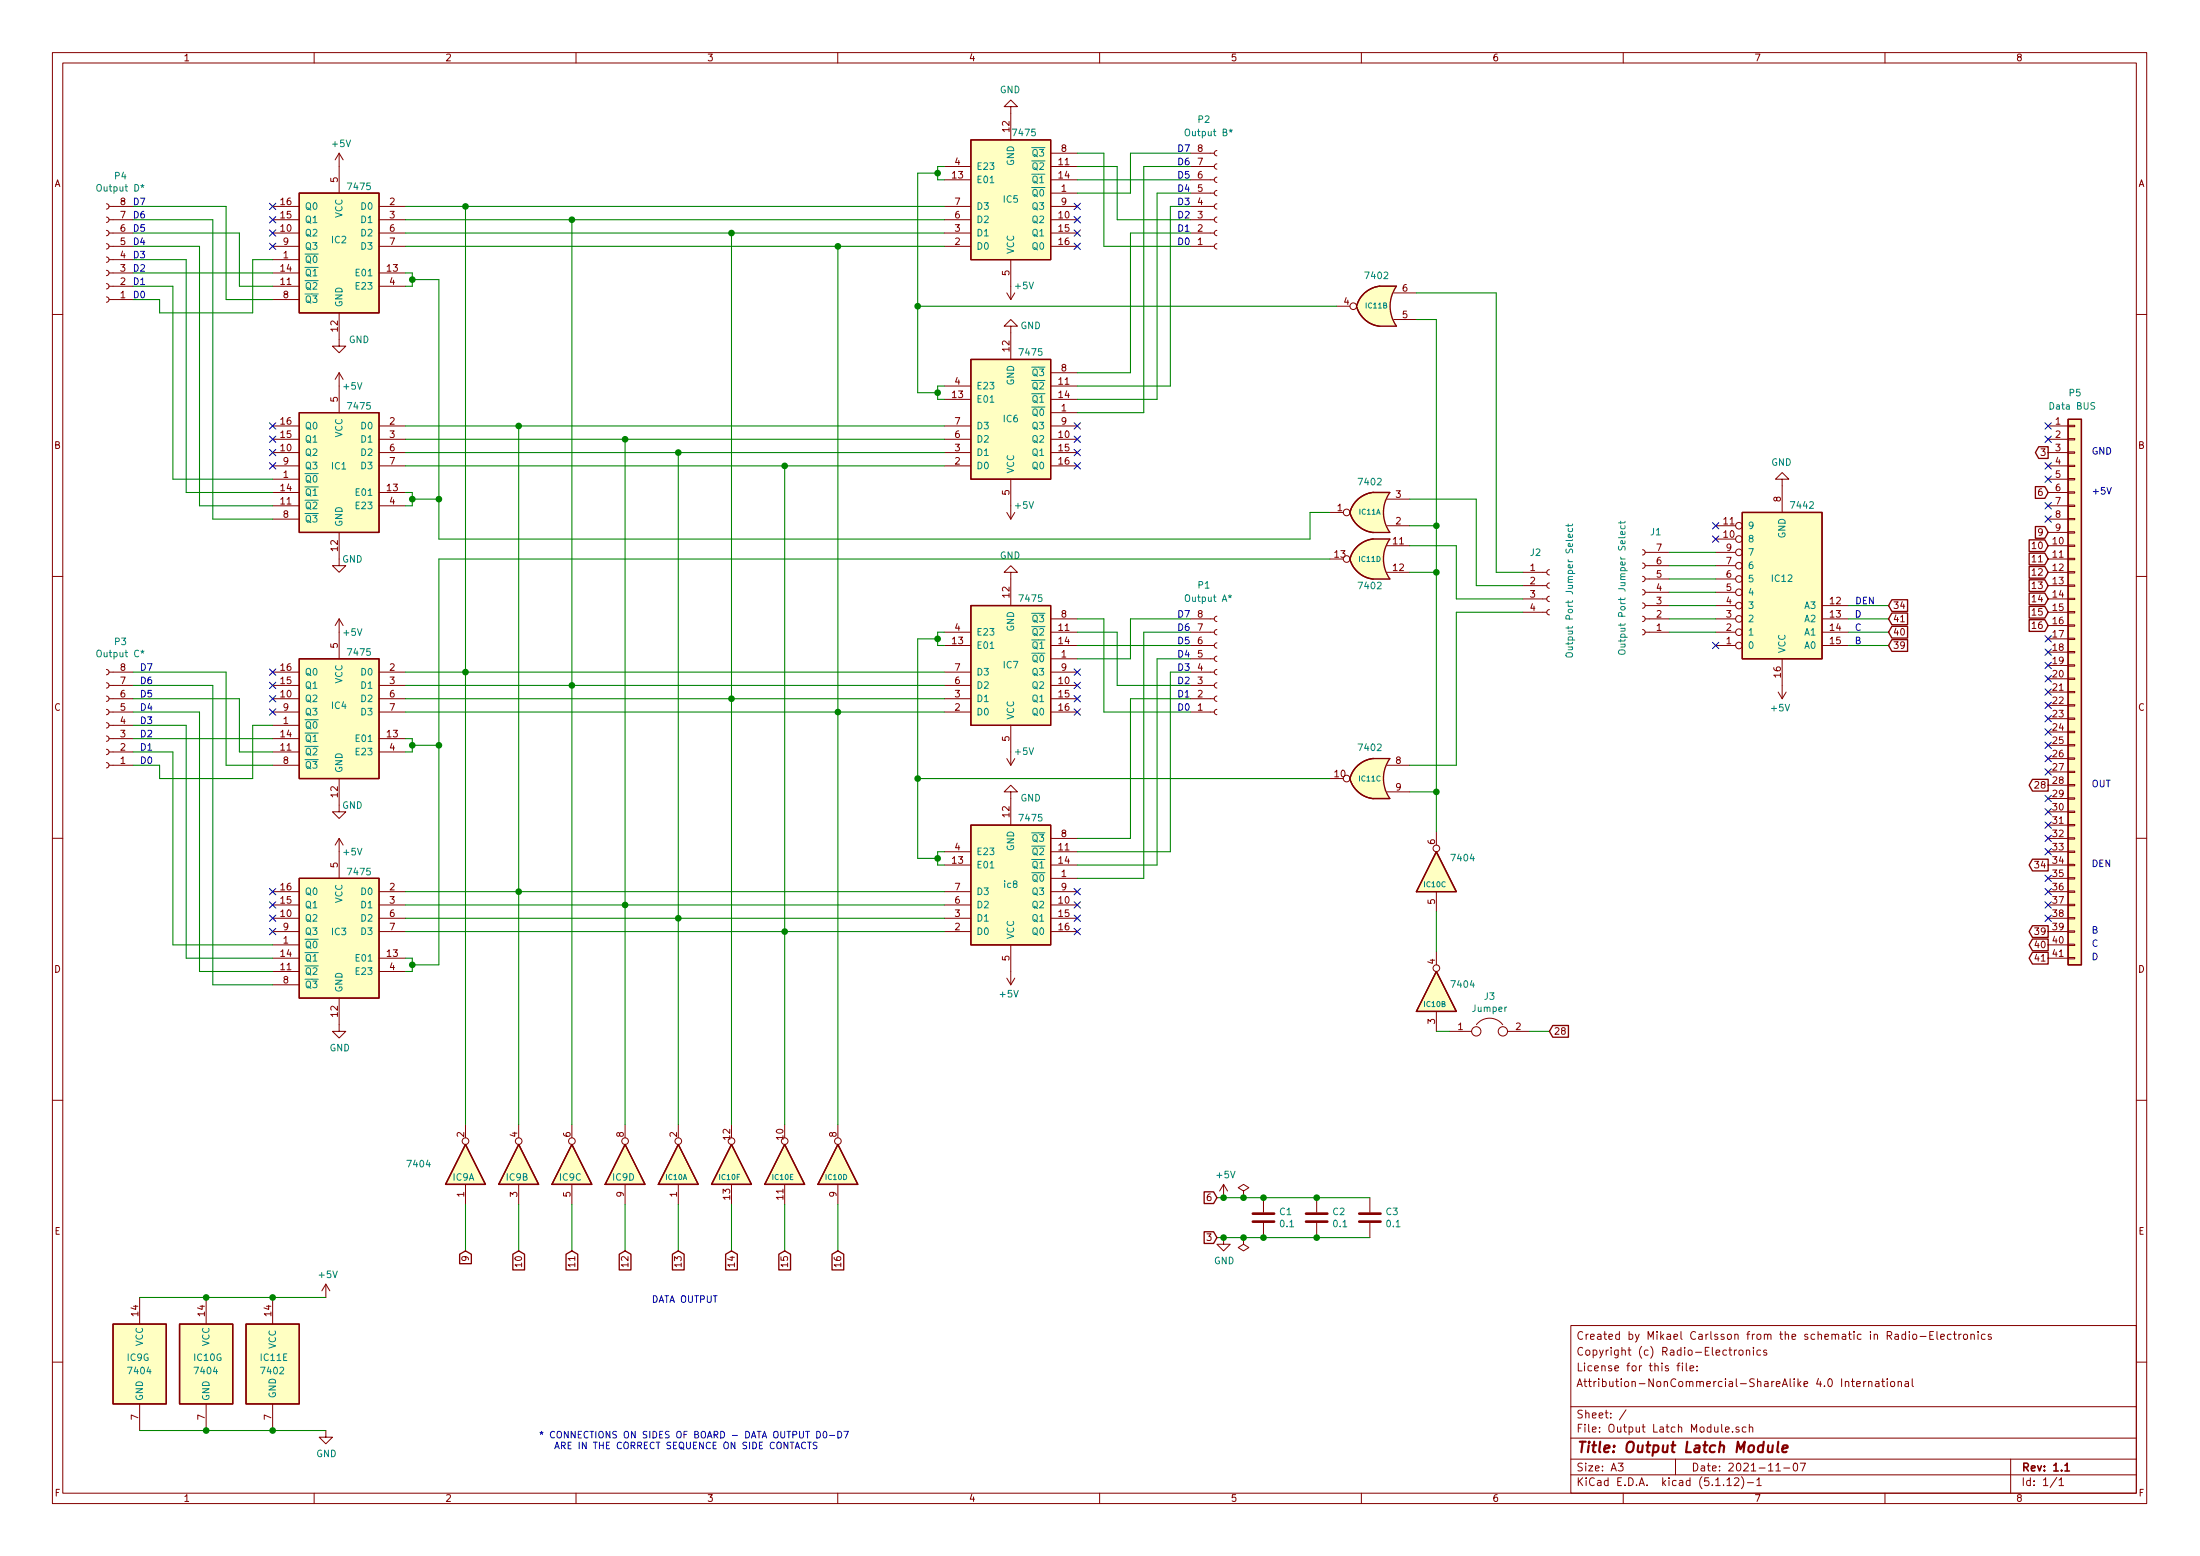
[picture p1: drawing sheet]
EESchema Schematic File Version 4
EELAYER 30 0
EELAYER END
$Descr A3 16535 11693
encoding utf-8
Sheet 1 1
Title "Output Latch Module"
Date "2021-11-07"
Rev "1.1"
Comp ""
Comment1 "Attribution-NonCommercial-ShareAlike 4.0 International"
Comment2 "License for this file:"
Comment3 "Copyright (c) Radio-Electronics"
Comment4 "Created by Mikael Carlsson from the schematic in Radio-Electronics"
$EndDescr
$Comp
L 74xx:74LS75 IC2
U 1 1
P 2550 1850
F 0 "IC2" H 2550 1900 50  0000 C CNN
F 1 "7475" H 2400 2300 50  0000 C CNN
F 2 "" H 2550 1850 50  0001 C CNN
F 3 "http://www.ti.com/lit/gpn/sn74LS75" H 2550 1850 50  0001 C CNN
	1    2550 1850
	-1   0    0    -1  
$EndComp
$Comp
L 74xx:74LS75 IC1
U 1 1
P 2550 3500
F 0 "IC1" H 2550 3500 50  0000 C CNN
F 1 "7475" H 2400 3950 50  0000 C CNN
F 2 "" H 2550 3500 50  0001 C CNN
F 3 "http://www.ti.com/lit/gpn/sn74LS75" H 2550 3500 50  0001 C CNN
	1    2550 3500
	-1   0    0    -1  
$EndComp
$Comp
L 74xx:74LS75 IC4
U 1 1
P 2550 5350
F 0 "IC4" H 2550 5400 50  0000 C CNN
F 1 "7475" H 2400 5800 50  0000 C CNN
F 2 "" H 2550 5350 50  0001 C CNN
F 3 "http://www.ti.com/lit/gpn/sn74LS75" H 2550 5350 50  0001 C CNN
	1    2550 5350
	-1   0    0    -1  
$EndComp
$Comp
L 74xx:74LS75 IC3
U 1 1
P 2550 7000
F 0 "IC3" H 2550 7000 50  0000 C CNN
F 1 "7475" H 2400 7450 50  0000 C CNN
F 2 "" H 2550 7000 50  0001 C CNN
F 3 "http://www.ti.com/lit/gpn/sn74LS75" H 2550 7000 50  0001 C CNN
	1    2550 7000
	-1   0    0    -1  
$EndComp
$Comp
L 74xx:74LS75 IC5
U 1 1
P 7600 1550
F 0 "IC5" H 7600 1500 50  0000 C CNN
F 1 "7475" H 7700 1000 50  0000 C CNN
F 2 "" H 7600 1550 50  0001 C CNN
F 3 "http://www.ti.com/lit/gpn/sn74LS75" H 7600 1550 50  0001 C CNN
	1    7600 1550
	1    0    0    1   
$EndComp
$Comp
L 74xx:74LS75 IC6
U 1 1
P 7600 3200
F 0 "IC6" H 7600 3150 50  0000 C CNN
F 1 "7475" H 7750 2650 50  0000 C CNN
F 2 "" H 7600 3200 50  0001 C CNN
F 3 "http://www.ti.com/lit/gpn/sn74LS75" H 7600 3200 50  0001 C CNN
	1    7600 3200
	1    0    0    1   
$EndComp
$Comp
L 74xx:74LS75 IC7
U 1 1
P 7600 5050
F 0 "IC7" H 7600 5000 50  0000 C CNN
F 1 "7475" H 7750 4500 50  0000 C CNN
F 2 "" H 7600 5050 50  0001 C CNN
F 3 "http://www.ti.com/lit/gpn/sn74LS75" H 7600 5050 50  0001 C CNN
	1    7600 5050
	1    0    0    1   
$EndComp
$Comp
L 74xx:74LS75 ic8
U 1 1
P 7600 6700
F 0 "ic8" H 7600 6650 50  0000 C CNN
F 1 "7475" H 7750 6150 50  0000 C CNN
F 2 "" H 7600 6700 50  0001 C CNN
F 3 "http://www.ti.com/lit/gpn/sn74LS75" H 7600 6700 50  0001 C CNN
	1    7600 6700
	1    0    0    1   
$EndComp
$Comp
L 74xx:74LS04 IC9
U 1 1
P 3500 8750
F 0 "IC9" V 3400 8850 50  0000 R CNN
F 1 "7404" V 3500 9200 50  0000 R CNN
F 2 "" H 3500 8750 50  0001 C CNN
F 3 "http://www.ti.com/lit/gpn/sn74LS04" H 3500 8750 50  0001 C CNN
	1    3500 8750
	0    -1   -1   0   
$EndComp
$Comp
L 74xx:74LS04 IC9
U 2 1
P 3900 8750
F 0 "IC9" V 3800 8850 50  0000 R CNN
F 1 "7404" V 3855 8570 50  0001 R CNN
F 2 "" H 3900 8750 50  0001 C CNN
F 3 "http://www.ti.com/lit/gpn/sn74LS04" H 3900 8750 50  0001 C CNN
	2    3900 8750
	0    -1   -1   0   
$EndComp
$Comp
L 74xx:74LS04 IC9
U 3 1
P 4300 8750
F 0 "IC9" V 4200 8850 50  0000 R CNN
F 1 "7404" V 4255 8570 50  0001 R CNN
F 2 "" H 4300 8750 50  0001 C CNN
F 3 "http://www.ti.com/lit/gpn/sn74LS04" H 4300 8750 50  0001 C CNN
	3    4300 8750
	0    -1   -1   0   
$EndComp
$Comp
L 74xx:74LS04 IC9
U 4 1
P 4700 8750
F 0 "IC9" V 4600 8850 50  0000 R CNN
F 1 "7404" V 4655 8570 50  0001 R CNN
F 2 "" H 4700 8750 50  0001 C CNN
F 3 "http://www.ti.com/lit/gpn/sn74LS04" H 4700 8750 50  0001 C CNN
	4    4700 8750
	0    -1   -1   0   
$EndComp
$Comp
L 74xx:74LS04 IC10
U 1 1
P 5100 8750
F 0 "IC10" V 5000 8850 39  0000 R CNN
F 1 "7404" V 5055 8570 50  0001 R CNN
F 2 "" H 5100 8750 50  0001 C CNN
F 3 "http://www.ti.com/lit/gpn/sn74LS04" H 5100 8750 50  0001 C CNN
	1    5100 8750
	0    -1   -1   0   
$EndComp
$Comp
L 74xx:74LS04 IC10
U 6 1
P 5500 8750
F 0 "IC10" V 5400 8850 39  0000 R CNN
F 1 "7404" V 5455 8570 50  0001 R CNN
F 2 "" H 5500 8750 50  0001 C CNN
F 3 "http://www.ti.com/lit/gpn/sn74LS04" H 5500 8750 50  0001 C CNN
	6    5500 8750
	0    -1   -1   0   
$EndComp
$Comp
L 74xx:74LS04 IC10
U 5 1
P 5900 8750
F 0 "IC10" V 5800 8850 39  0000 R CNN
F 1 "7404" V 5855 8570 50  0001 R CNN
F 2 "" H 5900 8750 50  0001 C CNN
F 3 "http://www.ti.com/lit/gpn/sn74LS04" H 5900 8750 50  0001 C CNN
	5    5900 8750
	0    -1   -1   0   
$EndComp
$Comp
L 74xx:74LS04 IC10
U 4 1
P 6300 8750
F 0 "IC10" V 6200 8850 39  0000 R CNN
F 1 "7404" V 6255 8570 50  0001 R CNN
F 2 "" H 6300 8750 50  0001 C CNN
F 3 "http://www.ti.com/lit/gpn/sn74LS04" H 6300 8750 50  0001 C CNN
	4    6300 8750
	0    -1   -1   0   
$EndComp
$Comp
L 74xx:74LS42 IC12
U 1 1
P 13400 4450
F 0 "IC12" H 13400 4350 50  0000 C CNN
F 1 "7442" H 13250 3800 50  0000 C CNN
F 2 "" H 13400 4450 50  0001 C CNN
F 3 "http://www.ti.com/lit/gpn/sn74LS42" H 13400 4450 50  0001 C CNN
	1    13400 4450
	-1   0    0    1   
$EndComp
$Comp
L 74xx:74LS02 IC11
U 2 1
P 10350 2300
F 0 "IC11" H 10350 2300 39  0000 C CNN
F 1 "7402" H 10350 2074 50  0000 C CNN
F 2 "" H 10350 2300 50  0001 C CNN
F 3 "http://www.ti.com/lit/gpn/sn74ls02" H 10350 2300 50  0001 C CNN
	2    10350 2300
	-1   0    0    1   
$EndComp
$Comp
L 74xx:74LS02 IC11
U 1 1
P 10300 3850
F 0 "IC11" H 10300 3850 39  0000 C CNN
F 1 "7402" H 10300 3624 50  0000 C CNN
F 2 "" H 10300 3850 50  0001 C CNN
F 3 "http://www.ti.com/lit/gpn/sn74ls02" H 10300 3850 50  0001 C CNN
	1    10300 3850
	-1   0    0    1   
$EndComp
$Comp
L 74xx:74LS02 IC11
U 4 1
P 10300 4200
F 0 "IC11" H 10300 4200 39  0000 C CNN
F 1 "7402" H 10300 4000 50  0000 C CNN
F 2 "" H 10300 4200 50  0001 C CNN
F 3 "http://www.ti.com/lit/gpn/sn74ls02" H 10300 4200 50  0001 C CNN
	4    10300 4200
	-1   0    0    -1  
$EndComp
$Comp
L 74xx:74LS02 IC11
U 3 1
P 10300 5850
F 0 "IC11" H 10300 5850 39  0000 C CNN
F 1 "7402" H 10300 6084 50  0000 C CNN
F 2 "" H 10300 5850 50  0001 C CNN
F 3 "http://www.ti.com/lit/gpn/sn74ls02" H 10300 5850 50  0001 C CNN
	3    10300 5850
	-1   0    0    -1  
$EndComp
$Comp
L 74xx:74LS04 IC10
U 3 1
P 10800 6550
F 0 "IC10" V 10700 6650 39  0000 R CNN
F 1 "7404" V 10900 6450 50  0000 R CNN
F 2 "" H 10800 6550 50  0001 C CNN
F 3 "http://www.ti.com/lit/gpn/sn74LS04" H 10800 6550 50  0001 C CNN
	3    10800 6550
	0    -1   -1   0   
$EndComp
$Comp
L 74xx:74LS04 IC10
U 2 1
P 10800 7450
F 0 "IC10" V 10700 7550 39  0000 R CNN
F 1 "7404" V 10850 7350 50  0000 R CNN
F 2 "" H 10800 7450 50  0001 C CNN
F 3 "http://www.ti.com/lit/gpn/sn74LS04" H 10800 7450 50  0001 C CNN
	2    10800 7450
	0    -1   -1   0   
$EndComp
Wire Wire Line
	3050 1550 3500 1550
Wire Wire Line
	7100 1650 4300 1650
Wire Wire Line
	3050 1750 5500 1750
Wire Wire Line
	3050 3200 3900 3200
Wire Wire Line
	7100 3300 4700 3300
Wire Wire Line
	3050 3400 5100 3400
Wire Wire Line
	7100 3500 5900 3500
Wire Wire Line
	3050 5050 3500 5050
Wire Wire Line
	7100 5150 4300 5150
Wire Wire Line
	3050 5250 5500 5250
Wire Wire Line
	7100 5350 6300 5350
Wire Wire Line
	3050 6700 3900 6700
Wire Wire Line
	7100 6800 4700 6800
Wire Wire Line
	3050 6900 5100 6900
Wire Wire Line
	3050 2050 3100 2050
Wire Wire Line
	3100 2150 3050 2150
Wire Wire Line
	3050 3700 3100 3700
Wire Wire Line
	3100 3800 3050 3800
Wire Wire Line
	3050 5550 3100 5550
Wire Wire Line
	3100 5550 3100 5600
Wire Wire Line
	3100 5650 3050 5650
Wire Wire Line
	3050 7200 3100 7200
Wire Wire Line
	3100 7200 3100 7250
Wire Wire Line
	3100 7300 3050 7300
Wire Wire Line
	7100 6500 7050 6500
Wire Wire Line
	7050 6500 7050 6450
Wire Wire Line
	7050 6400 7100 6400
Wire Wire Line
	7100 4850 7050 4850
Wire Wire Line
	7050 4850 7050 4800
Wire Wire Line
	7050 4750 7100 4750
Wire Wire Line
	7100 1250 7050 1250
Wire Wire Line
	7050 1350 7100 1350
Wire Wire Line
	7100 2900 7050 2900
Wire Wire Line
	7050 2900 7050 2950
Wire Wire Line
	7050 3000 7100 3000
Wire Wire Line
	3100 5600 3300 5600
Wire Wire Line
	3300 5600 3300 7250
Wire Wire Line
	3300 7250 3100 7250
Connection ~ 3100 5600
Wire Wire Line
	3100 5600 3100 5650
Connection ~ 3100 7250
Wire Wire Line
	3100 7250 3100 7300
Wire Wire Line
	7050 1250 7050 1300
Wire Wire Line
	3100 2050 3100 2100
Wire Wire Line
	3100 3700 3100 3750
Wire Wire Line
	3100 2100 3300 2100
Wire Wire Line
	3300 2100 3300 3750
Wire Wire Line
	3300 3750 3100 3750
Connection ~ 3100 2100
Wire Wire Line
	3100 2100 3100 2150
Connection ~ 3100 3750
Wire Wire Line
	3100 3750 3100 3800
Wire Wire Line
	7050 1300 6900 1300
Wire Wire Line
	6900 1300 6900 2300
Wire Wire Line
	6900 2950 7050 2950
Connection ~ 7050 1300
Wire Wire Line
	7050 1300 7050 1350
Connection ~ 7050 2950
Wire Wire Line
	7050 2950 7050 3000
Wire Wire Line
	7050 4800 6900 4800
Wire Wire Line
	6900 6450 7050 6450
Connection ~ 7050 4800
Wire Wire Line
	7050 4800 7050 4750
Connection ~ 7050 6450
Wire Wire Line
	7050 6450 7050 6400
Wire Wire Line
	10050 2300 6900 2300
Connection ~ 6900 2300
Wire Wire Line
	6900 2300 6900 2950
Wire Wire Line
	3300 4050 3300 3750
Connection ~ 3300 3750
Wire Wire Line
	3300 4200 3300 5600
Connection ~ 3300 5600
Wire Wire Line
	10000 5850 6900 5850
Wire Wire Line
	6900 4800 6900 5850
Connection ~ 6900 5850
Wire Wire Line
	6900 5850 6900 6450
Wire Wire Line
	3300 4200 10000 4200
Wire Wire Line
	10650 2400 10800 2400
Wire Wire Line
	10800 2400 10800 3950
Wire Wire Line
	10800 3950 10600 3950
Wire Wire Line
	10800 3950 10800 4300
Wire Wire Line
	10800 4300 10600 4300
Connection ~ 10800 3950
Wire Wire Line
	10800 4300 10800 5950
Wire Wire Line
	10800 5950 10600 5950
Connection ~ 10800 4300
Wire Wire Line
	10800 5950 10800 6250
Connection ~ 10800 5950
Wire Wire Line
	10800 6850 10800 7150
Wire Wire Line
	3500 8450 3500 5050
Connection ~ 3500 1550
Wire Wire Line
	3500 1550 7100 1550
Wire Wire Line
	3900 8450 3900 6700
Connection ~ 3900 3200
Wire Wire Line
	3900 3200 7100 3200
Connection ~ 3500 5050
Wire Wire Line
	3500 5050 7100 5050
Wire Wire Line
	3500 5050 3500 1550
Connection ~ 3900 6700
Wire Wire Line
	3900 6700 7100 6700
Wire Wire Line
	3900 6700 3900 3200
Wire Wire Line
	4300 1650 4300 5150
Connection ~ 4300 1650
Wire Wire Line
	4300 1650 3050 1650
Connection ~ 4300 5150
Wire Wire Line
	4300 5150 3050 5150
Wire Wire Line
	4300 5150 4300 8450
Wire Wire Line
	4700 8450 4700 6800
Connection ~ 4700 3300
Wire Wire Line
	4700 3300 3050 3300
Connection ~ 4700 6800
Wire Wire Line
	4700 6800 3050 6800
Wire Wire Line
	4700 6800 4700 3300
Connection ~ 5100 3400
Wire Wire Line
	5100 3400 7100 3400
Connection ~ 5100 6900
Wire Wire Line
	5100 6900 7100 6900
Wire Wire Line
	5100 6900 5100 3400
Wire Wire Line
	5500 8450 5500 5250
Connection ~ 5500 1750
Wire Wire Line
	5500 1750 7100 1750
Connection ~ 5500 5250
Wire Wire Line
	5500 5250 7100 5250
Wire Wire Line
	5500 5250 5500 1750
Connection ~ 5900 3500
Wire Wire Line
	5900 3500 3050 3500
Connection ~ 5900 7000
Wire Wire Line
	5900 7000 3050 7000
Wire Wire Line
	5900 7000 5900 3500
Wire Wire Line
	3050 1850 6300 1850
Connection ~ 6300 1850
Wire Wire Line
	6300 1850 7100 1850
Wire Wire Line
	6300 7000 6300 5350
Wire Wire Line
	5100 6900 5100 8450
Wire Wire Line
	6300 7000 6300 8450
Wire Wire Line
	5900 7000 5900 8450
$Comp
L 74xx:74LS04 IC9
U 7 1
P 1050 10250
F 0 "IC9" H 950 10300 50  0000 L CNN
F 1 "7404" H 950 10200 50  0000 L CNN
F 2 "" H 1050 10250 50  0001 C CNN
F 3 "http://www.ti.com/lit/gpn/sn74LS04" H 1050 10250 50  0001 C CNN
	7    1050 10250
	1    0    0    -1  
$EndComp
$Comp
L 74xx:74LS04 IC10
U 7 1
P 1550 10250
F 0 "IC10" H 1450 10300 50  0000 L CNN
F 1 "7404" H 1450 10200 50  0000 L CNN
F 2 "" H 1550 10250 50  0001 C CNN
F 3 "http://www.ti.com/lit/gpn/sn74LS04" H 1550 10250 50  0001 C CNN
	7    1550 10250
	1    0    0    -1  
$EndComp
$Comp
L 74xx:74LS02 IC11
U 5 1
P 2050 10250
F 0 "IC11" H 1950 10300 50  0000 L CNN
F 1 "7402" H 1950 10200 50  0000 L CNN
F 2 "" H 2050 10250 50  0001 C CNN
F 3 "http://www.ti.com/lit/gpn/sn74ls02" H 2050 10250 50  0001 C CNN
	5    2050 10250
	1    0    0    -1  
$EndComp
$Comp
L power:GND #PWR0101
U 1 1
P 2450 10750
F 0 "#PWR0101" H 2450 10500 50  0001 C CNN
F 1 "GND" H 2455 10577 50  0000 C CNN
F 2 "" H 2450 10750 50  0001 C CNN
F 3 "" H 2450 10750 50  0001 C CNN
	1    2450 10750
	1    0    0    -1  
$EndComp
$Comp
L power:GND #PWR0102
U 1 1
P 2550 7700
F 0 "#PWR0102" H 2550 7450 50  0001 C CNN
F 1 "GND" H 2555 7527 50  0000 C CNN
F 2 "" H 2550 7700 50  0001 C CNN
F 3 "" H 2550 7700 50  0001 C CNN
	1    2550 7700
	1    0    0    -1  
$EndComp
$Comp
L power:GND #PWR0103
U 1 1
P 2550 6050
F 0 "#PWR0103" H 2550 5800 50  0001 C CNN
F 1 "GND" H 2650 6050 50  0000 C CNN
F 2 "" H 2550 6050 50  0001 C CNN
F 3 "" H 2550 6050 50  0001 C CNN
	1    2550 6050
	1    0    0    -1  
$EndComp
$Comp
L power:GND #PWR0104
U 1 1
P 2550 4200
F 0 "#PWR0104" H 2550 3950 50  0001 C CNN
F 1 "GND" H 2650 4200 50  0000 C CNN
F 2 "" H 2550 4200 50  0001 C CNN
F 3 "" H 2550 4200 50  0001 C CNN
	1    2550 4200
	1    0    0    -1  
$EndComp
$Comp
L power:GND #PWR0105
U 1 1
P 2550 2550
F 0 "#PWR0105" H 2550 2300 50  0001 C CNN
F 1 "GND" H 2700 2550 50  0000 C CNN
F 2 "" H 2550 2550 50  0001 C CNN
F 3 "" H 2550 2550 50  0001 C CNN
	1    2550 2550
	1    0    0    -1  
$EndComp
$Comp
L power:+5V #PWR0106
U 1 1
P 2550 1250
F 0 "#PWR0106" H 2550 1100 50  0001 C CNN
F 1 "+5V" H 2565 1423 50  0000 C CNN
F 2 "" H 2550 1250 50  0001 C CNN
F 3 "" H 2550 1250 50  0001 C CNN
	1    2550 1250
	1    0    0    -1  
$EndComp
$Comp
L power:+5V #PWR0107
U 1 1
P 7600 2150
F 0 "#PWR0107" H 7600 2000 50  0001 C CNN
F 1 "+5V" H 7500 2150 50  0000 C CNN
F 2 "" H 7600 2150 50  0001 C CNN
F 3 "" H 7600 2150 50  0001 C CNN
	1    7600 2150
	-1   0    0    1   
$EndComp
$Comp
L power:GND #PWR0108
U 1 1
P 7600 2500
F 0 "#PWR0108" H 7600 2250 50  0001 C CNN
F 1 "GND" H 7450 2450 50  0000 C CNN
F 2 "" H 7600 2500 50  0001 C CNN
F 3 "" H 7600 2500 50  0001 C CNN
	1    7600 2500
	-1   0    0    1   
$EndComp
Wire Wire Line
	3300 4050 9850 4050
Wire Wire Line
	9850 4050 9850 3850
Wire Wire Line
	9850 3850 10000 3850
$Comp
L power:+5V #PWR0109
U 1 1
P 7600 3800
F 0 "#PWR0109" H 7600 3650 50  0001 C CNN
F 1 "+5V" H 7500 3800 50  0000 C CNN
F 2 "" H 7600 3800 50  0001 C CNN
F 3 "" H 7600 3800 50  0001 C CNN
	1    7600 3800
	-1   0    0    1   
$EndComp
$Comp
L power:+5V #PWR0110
U 1 1
P 7600 5650
F 0 "#PWR0110" H 7600 5500 50  0001 C CNN
F 1 "+5V" H 7500 5650 50  0000 C CNN
F 2 "" H 7600 5650 50  0001 C CNN
F 3 "" H 7600 5650 50  0001 C CNN
	1    7600 5650
	-1   0    0    1   
$EndComp
$Comp
L power:GND #PWR0111
U 1 1
P 7600 6000
F 0 "#PWR0111" H 7600 5750 50  0001 C CNN
F 1 "GND" H 7450 6000 50  0000 C CNN
F 2 "" H 7600 6000 50  0001 C CNN
F 3 "" H 7600 6000 50  0001 C CNN
	1    7600 6000
	-1   0    0    1   
$EndComp
$Comp
L power:+5V #PWR0112
U 1 1
P 7600 7300
F 0 "#PWR0112" H 7600 7150 50  0001 C CNN
F 1 "+5V" H 7615 7473 50  0000 C CNN
F 2 "" H 7600 7300 50  0001 C CNN
F 3 "" H 7600 7300 50  0001 C CNN
	1    7600 7300
	-1   0    0    1   
$EndComp
$Comp
L power:+5V #PWR0113
U 1 1
P 13400 5150
F 0 "#PWR0113" H 13400 5000 50  0001 C CNN
F 1 "+5V" H 13415 5323 50  0000 C CNN
F 2 "" H 13400 5150 50  0001 C CNN
F 3 "" H 13400 5150 50  0001 C CNN
	1    13400 5150
	-1   0    0    1   
$EndComp
$Comp
L power:+5V #PWR0114
U 1 1
P 2550 6400
F 0 "#PWR0114" H 2550 6250 50  0001 C CNN
F 1 "+5V" H 2650 6400 50  0000 C CNN
F 2 "" H 2550 6400 50  0001 C CNN
F 3 "" H 2550 6400 50  0001 C CNN
	1    2550 6400
	1    0    0    -1  
$EndComp
$Comp
L power:+5V #PWR0115
U 1 1
P 2550 4750
F 0 "#PWR0115" H 2550 4600 50  0001 C CNN
F 1 "+5V" H 2650 4750 50  0000 C CNN
F 2 "" H 2550 4750 50  0001 C CNN
F 3 "" H 2550 4750 50  0001 C CNN
	1    2550 4750
	1    0    0    -1  
$EndComp
$Comp
L power:+5V #PWR0116
U 1 1
P 2550 2900
F 0 "#PWR0116" H 2550 2750 50  0001 C CNN
F 1 "+5V" H 2650 2900 50  0000 C CNN
F 2 "" H 2550 2900 50  0001 C CNN
F 3 "" H 2550 2900 50  0001 C CNN
	1    2550 2900
	1    0    0    -1  
$EndComp
$Comp
L Connector:Conn_01x07_Female J1
U 1 1
P 12350 4450
F 0 "J1" H 12250 4000 50  0000 C CNN
F 1 "Output Port Jumper Select " V 12500 4400 50  0000 C CNN
F 2 "" H 12350 4450 50  0001 C CNN
F 3 "~" H 12350 4450 50  0001 C CNN
	1    12350 4450
	-1   0    0    1   
$EndComp
Wire Wire Line
	12550 4750 12900 4750
Wire Wire Line
	12900 4650 12550 4650
Wire Wire Line
	12550 4550 12900 4550
Wire Wire Line
	12900 4450 12550 4450
Wire Wire Line
	12900 4350 12550 4350
Wire Wire Line
	12550 4250 12900 4250
Wire Wire Line
	12550 4150 12900 4150
Text GLabel 14200 4850 2    50   Input ~ 0
39
Text GLabel 14200 4750 2    50   Input ~ 0
40
Text GLabel 14200 4650 2    50   Input ~ 0
41
Text GLabel 14200 4550 2    50   Input ~ 0
34
Wire Wire Line
	13900 4550 14200 4550
Wire Wire Line
	13900 4650 14200 4650
Wire Wire Line
	13900 4750 14200 4750
Wire Wire Line
	13900 4850 14200 4850
Text GLabel 11650 7750 2    50   Input ~ 0
28
$Comp
L Device:Jumper J3
U 1 1
P 11200 7750
F 0 "J3" H 11200 8014 50  0000 C CNN
F 1 "Jumper" H 11200 7923 50  0000 C CNN
F 2 "" H 11200 7750 50  0001 C CNN
F 3 "~" H 11200 7750 50  0001 C CNN
	1    11200 7750
	1    0    0    -1  
$EndComp
Wire Wire Line
	10800 7750 10900 7750
Wire Wire Line
	11500 7750 11650 7750
$Comp
L Connector:Conn_01x04_Female J2
U 1 1
P 11650 4400
F 0 "J2" H 11500 4650 50  0000 L CNN
F 1 "Output Port Jumper Select" V 11800 3850 50  0000 L CNN
F 2 "" H 11650 4400 50  0001 C CNN
F 3 "~" H 11650 4400 50  0001 C CNN
	1    11650 4400
	1    0    0    -1  
$EndComp
Wire Wire Line
	10650 2200 11250 2200
Wire Wire Line
	11250 2200 11250 4300
Wire Wire Line
	11250 4300 11450 4300
Wire Wire Line
	10600 3750 11100 3750
Wire Wire Line
	11100 3750 11100 4400
Wire Wire Line
	11100 4400 11450 4400
Wire Wire Line
	10600 4100 10950 4100
Wire Wire Line
	10950 4100 10950 4500
Wire Wire Line
	10950 4500 11450 4500
Wire Wire Line
	10600 5750 10950 5750
Wire Wire Line
	10950 5750 10950 4600
Wire Wire Line
	10950 4600 11450 4600
Text GLabel 3500 9400 3    50   Input ~ 0
9
Text GLabel 3900 9400 3    50   Input ~ 0
10
Text GLabel 4300 9400 3    50   Input ~ 0
11
Text GLabel 4700 9400 3    50   Input ~ 0
12
Text GLabel 5100 9400 3    50   Input ~ 0
13
Text GLabel 5500 9400 3    50   Input ~ 0
14
Text GLabel 5900 9400 3    50   Input ~ 0
15
Text GLabel 6300 9400 3    50   Input ~ 0
16
Wire Wire Line
	3500 9400 3500 9050
Wire Wire Line
	3900 9050 3900 9400
Wire Wire Line
	4300 9050 4300 9400
Wire Wire Line
	4700 9050 4700 9400
Wire Wire Line
	5100 9050 5100 9400
Wire Wire Line
	5500 9050 5500 9400
Wire Wire Line
	5900 9050 5900 9400
Wire Wire Line
	6300 9050 6300 9400
$Comp
L Device:C C1
U 1 1
P 9500 9150
F 0 "C1" H 9615 9196 50  0000 L CNN
F 1 "0.1" H 9615 9105 50  0000 L CNN
F 2 "" H 9538 9000 50  0001 C CNN
F 3 "~" H 9500 9150 50  0001 C CNN
	1    9500 9150
	1    0    0    -1  
$EndComp
$Comp
L Device:C C2
U 1 1
P 9900 9150
F 0 "C2" H 10015 9196 50  0000 L CNN
F 1 "0.1" H 10015 9105 50  0000 L CNN
F 2 "" H 9938 9000 50  0001 C CNN
F 3 "~" H 9900 9150 50  0001 C CNN
	1    9900 9150
	1    0    0    -1  
$EndComp
$Comp
L Device:C C3
U 1 1
P 10300 9150
F 0 "C3" H 10415 9196 50  0000 L CNN
F 1 "0.1" H 10415 9105 50  0000 L CNN
F 2 "" H 10338 9000 50  0001 C CNN
F 3 "~" H 10300 9150 50  0001 C CNN
	1    10300 9150
	1    0    0    -1  
$EndComp
$Comp
L power:+5V #PWR0117
U 1 1
P 9200 9000
F 0 "#PWR0117" H 9200 8850 50  0001 C CNN
F 1 "+5V" H 9215 9173 50  0000 C CNN
F 2 "" H 9200 9000 50  0001 C CNN
F 3 "" H 9200 9000 50  0001 C CNN
	1    9200 9000
	1    0    0    -1  
$EndComp
$Comp
L power:GND #PWR0118
U 1 1
P 9200 9300
F 0 "#PWR0118" H 9200 9050 50  0001 C CNN
F 1 "GND" H 9205 9127 50  0000 C CNN
F 2 "" H 9200 9300 50  0001 C CNN
F 3 "" H 9200 9300 50  0001 C CNN
	1    9200 9300
	1    0    0    -1  
$EndComp
Connection ~ 9500 9000
Wire Wire Line
	9500 9000 9900 9000
Connection ~ 9900 9000
Wire Wire Line
	9900 9000 10300 9000
Wire Wire Line
	9200 9300 9350 9300
Connection ~ 9500 9300
Wire Wire Line
	9500 9300 9900 9300
Connection ~ 9900 9300
Wire Wire Line
	9900 9300 10300 9300
$Comp
L power:+5V #PWR0119
U 1 1
P 2450 9750
F 0 "#PWR0119" H 2450 9600 50  0001 C CNN
F 1 "+5V" H 2465 9923 50  0000 C CNN
F 2 "" H 2450 9750 50  0001 C CNN
F 3 "" H 2450 9750 50  0001 C CNN
	1    2450 9750
	1    0    0    -1  
$EndComp
Wire Wire Line
	1050 10750 1550 10750
Connection ~ 1550 10750
Wire Wire Line
	1550 10750 2050 10750
Connection ~ 2050 10750
Wire Wire Line
	2050 10750 2450 10750
Wire Wire Line
	1050 9750 1550 9750
Connection ~ 1550 9750
Wire Wire Line
	1550 9750 2050 9750
Connection ~ 2050 9750
Wire Wire Line
	2050 9750 2450 9750
$Comp
L power:PWR_FLAG #FLG0101
U 1 1
P 9350 9000
F 0 "#FLG0101" H 9350 9075 50  0001 C CNN
F 1 "PWR_FLAG" H 9350 9174 50  0001 C CNN
F 2 "" H 9350 9000 50  0001 C CNN
F 3 "~" H 9350 9000 50  0001 C CNN
	1    9350 9000
	1    0    0    -1  
$EndComp
$Comp
L power:PWR_FLAG #FLG0102
U 1 1
P 9350 9300
F 0 "#FLG0102" H 9350 9375 50  0001 C CNN
F 1 "PWR_FLAG" H 9350 9473 50  0001 C CNN
F 2 "" H 9350 9300 50  0001 C CNN
F 3 "~" H 9350 9300 50  0001 C CNN
	1    9350 9300
	-1   0    0    1   
$EndComp
Connection ~ 9350 9300
Wire Wire Line
	9350 9300 9500 9300
Connection ~ 9350 9000
Wire Wire Line
	9350 9000 9500 9000
Wire Wire Line
	9200 9000 9350 9000
Text Notes 14100 4550 2    50   ~ 0
DEN
Text Notes 14000 4650 2    50   ~ 0
D
Text Notes 14000 4750 2    50   ~ 0
C
Text Notes 14000 4850 2    50   ~ 0
B
$Comp
L power:GND #PWR0120
U 1 1
P 13400 3650
F 0 "#PWR0120" H 13400 3400 50  0001 C CNN
F 1 "GND" H 13405 3477 50  0000 C CNN
F 2 "" H 13400 3650 50  0001 C CNN
F 3 "" H 13400 3650 50  0001 C CNN
	1    13400 3650
	-1   0    0    1   
$EndComp
$Comp
L Connector:Conn_01x08_Female P4
U 1 1
P 800 1950
F 0 "P4" H 694 1325 50  0000 C CNN
F 1 "Output D*" H 694 1416 50  0000 C CNN
F 2 "" H 800 1950 50  0001 C CNN
F 3 "~" H 800 1950 50  0001 C CNN
	1    800  1950
	-1   0    0    1   
$EndComp
$Comp
L Connector:Conn_01x08_Female P3
U 1 1
P 800 5450
F 0 "P3" H 694 4825 50  0000 C CNN
F 1 "Output C*" H 694 4916 50  0000 C CNN
F 2 "" H 800 5450 50  0001 C CNN
F 3 "~" H 800 5450 50  0001 C CNN
	1    800  5450
	-1   0    0    1   
$EndComp
$Comp
L Connector:Conn_01x08_Female P2
U 1 1
P 9150 1550
F 0 "P2" H 9000 900 50  0000 L CNN
F 1 "Output B*" H 8900 1000 50  0000 L CNN
F 2 "" H 9150 1550 50  0001 C CNN
F 3 "~" H 9150 1550 50  0001 C CNN
	1    9150 1550
	1    0    0    1   
$EndComp
$Comp
L Connector:Conn_01x08_Female P1
U 1 1
P 9150 5050
F 0 "P1" H 9000 4400 50  0000 L CNN
F 1 "Output A*" H 8900 4500 50  0000 L CNN
F 2 "" H 9150 5050 50  0001 C CNN
F 3 "~" H 9150 5050 50  0001 C CNN
	1    9150 5050
	1    0    0    1   
$EndComp
Wire Wire Line
	1000 1550 1700 1550
Wire Wire Line
	1700 1550 1700 2250
Wire Wire Line
	1700 2250 2050 2250
Wire Wire Line
	1000 1650 1600 1650
Wire Wire Line
	1600 1650 1600 3900
Wire Wire Line
	1600 3900 2050 3900
Wire Wire Line
	2050 2150 1800 2150
Wire Wire Line
	1800 2150 1800 1750
Wire Wire Line
	1800 1750 1000 1750
Wire Wire Line
	2050 3800 1500 3800
Wire Wire Line
	1500 3800 1500 1850
Wire Wire Line
	1500 1850 1000 1850
Wire Wire Line
	2050 3700 1400 3700
Wire Wire Line
	1400 3700 1400 1950
Wire Wire Line
	1400 1950 1000 1950
Wire Wire Line
	2050 2050 1000 2050
Wire Wire Line
	2050 3600 1300 3600
Wire Wire Line
	1300 3600 1300 2150
Wire Wire Line
	1300 2150 1000 2150
Wire Wire Line
	2050 1950 1900 1950
Wire Wire Line
	1900 1950 1900 2350
Wire Wire Line
	1200 2250 1000 2250
Wire Wire Line
	1900 2350 1200 2350
Wire Wire Line
	1200 2350 1200 2250
Text Notes 1100 1550 2    50   ~ 0
D7
Text Notes 1100 1650 2    50   ~ 0
D6
Text Notes 1100 1750 2    50   ~ 0
D5
Text Notes 1100 1850 2    50   ~ 0
D4
Text Notes 1100 1950 2    50   ~ 0
D3
Text Notes 1100 2050 2    50   ~ 0
D2
Text Notes 1100 2150 2    50   ~ 0
D1
Text Notes 1100 2250 2    50   ~ 0
D0
Text Notes 4050 10900 0    50   ~ 0
* CONNECTIONS ON SIDES OF BOARD - DATA OUTPUT D0-D7\n   ARE IN THE CORRECT SEQUENCE ON SIDE CONTACTS
Text Notes 5400 9800 2    50   ~ 0
DATA OUTPUT
Wire Wire Line
	2050 5750 1700 5750
Wire Wire Line
	1700 5750 1700 5050
Wire Wire Line
	1700 5050 1000 5050
Wire Wire Line
	2050 7400 1600 7400
Wire Wire Line
	1600 7400 1600 5150
Wire Wire Line
	1600 5150 1000 5150
Wire Wire Line
	2050 5650 1800 5650
Wire Wire Line
	1800 5650 1800 5250
Wire Wire Line
	1800 5250 1000 5250
Wire Wire Line
	1500 7300 1500 5350
Wire Wire Line
	1500 5350 1000 5350
Wire Wire Line
	1500 7300 2050 7300
Wire Wire Line
	2050 7200 1400 7200
Wire Wire Line
	1400 7200 1400 5450
Wire Wire Line
	1400 5450 1000 5450
Wire Wire Line
	2050 5550 1000 5550
Wire Wire Line
	2050 7100 1300 7100
Wire Wire Line
	1300 7100 1300 5650
Wire Wire Line
	1300 5650 1000 5650
Wire Wire Line
	2050 5450 1900 5450
Wire Wire Line
	1900 5450 1900 5850
Wire Wire Line
	1900 5850 1200 5850
Wire Wire Line
	1200 5850 1200 5750
Wire Wire Line
	1200 5750 1000 5750
Wire Wire Line
	8100 1450 8500 1450
Wire Wire Line
	8500 1450 8500 1150
Wire Wire Line
	8500 1150 8950 1150
Wire Wire Line
	8100 3100 8600 3100
Wire Wire Line
	8600 3100 8600 1250
Wire Wire Line
	8600 1250 8950 1250
Wire Wire Line
	8100 1350 8950 1350
Wire Wire Line
	8100 3000 8700 3000
Wire Wire Line
	8700 3000 8700 1450
Wire Wire Line
	8700 1450 8950 1450
Wire Wire Line
	8100 2900 8800 2900
Wire Wire Line
	8800 2900 8800 1550
Wire Wire Line
	8800 1550 8950 1550
Wire Wire Line
	8100 1250 8400 1250
Wire Wire Line
	8400 1250 8400 1650
Wire Wire Line
	8400 1650 8950 1650
Wire Wire Line
	8100 2800 8500 2800
Wire Wire Line
	8500 2800 8500 1750
Wire Wire Line
	8500 1750 8950 1750
Wire Wire Line
	8100 1150 8300 1150
Wire Wire Line
	8300 1150 8300 1850
Wire Wire Line
	8300 1850 8950 1850
Wire Wire Line
	8100 4950 8500 4950
Wire Wire Line
	8500 4950 8500 4650
Wire Wire Line
	8500 4650 8950 4650
Wire Wire Line
	8100 6600 8600 6600
Wire Wire Line
	8600 6600 8600 4750
Wire Wire Line
	8600 4750 8950 4750
Wire Wire Line
	8100 4850 8950 4850
Wire Wire Line
	8100 6500 8700 6500
Wire Wire Line
	8700 6500 8700 4950
Wire Wire Line
	8700 4950 8950 4950
Wire Wire Line
	8100 6400 8800 6400
Wire Wire Line
	8800 6400 8800 5050
Wire Wire Line
	8800 5050 8950 5050
Wire Wire Line
	8100 4750 8400 4750
Wire Wire Line
	8400 4750 8400 5150
Wire Wire Line
	8400 5150 8950 5150
Wire Wire Line
	8100 6300 8500 6300
Wire Wire Line
	8500 6300 8500 5250
Wire Wire Line
	8500 5250 8950 5250
Wire Wire Line
	8100 4650 8300 4650
Wire Wire Line
	8300 4650 8300 5350
Wire Wire Line
	8300 5350 8950 5350
Wire Wire Line
	5900 7000 7100 7000
Connection ~ 6300 5350
Wire Wire Line
	6300 5350 3050 5350
Wire Wire Line
	6300 5350 6300 1850
$Comp
L Connector_41-pin:Conn_01x41 P5
U 1 1
P 15600 5100
F 0 "P5" H 15550 7250 50  0000 L CNN
F 1 "Data BUS" H 15400 7150 50  0000 L CNN
F 2 "" H 15600 5100 50  0001 C CNN
F 3 "" H 15600 5100 50  0001 C CNN
	1    15600 5100
	1    0    0    -1  
$EndComp
Text GLabel 15400 4000 0    50   Input ~ 0
9
Text GLabel 15400 4100 0    50   Input ~ 0
10
Text GLabel 15400 4200 0    50   Input ~ 0
11
Text GLabel 15400 4300 0    50   Input ~ 0
12
Text GLabel 15400 4400 0    50   Input ~ 0
13
Text GLabel 15400 4500 0    50   Input ~ 0
14
Text GLabel 15400 4600 0    50   Input ~ 0
15
Text GLabel 15400 4700 0    50   Input ~ 0
16
Text GLabel 15400 6500 0    50   Output ~ 0
34
Text GLabel 15400 7000 0    50   Output ~ 0
39
Text GLabel 15400 7100 0    50   Output ~ 0
40
Text GLabel 15400 7200 0    50   Output ~ 0
41
Text GLabel 15400 5900 0    50   Output ~ 0
28
Text GLabel 15400 3400 0    50   Output ~ 0
3
Text GLabel 15400 3700 0    50   Input ~ 0
6
Text GLabel 9150 9000 0    50   Input ~ 0
6
Text GLabel 9150 9300 0    50   Input ~ 0
3
Wire Wire Line
	9150 9000 9200 9000
Connection ~ 9200 9000
Wire Wire Line
	9150 9300 9200 9300
Connection ~ 9200 9300
$Comp
L power:GND #PWR0121
U 1 1
P 7600 4350
F 0 "#PWR0121" H 7600 4100 50  0001 C CNN
F 1 "GND" H 7605 4177 50  0000 C CNN
F 2 "" H 7600 4350 50  0001 C CNN
F 3 "" H 7600 4350 50  0001 C CNN
	1    7600 4350
	-1   0    0    1   
$EndComp
$Comp
L power:GND #PWR0122
U 1 1
P 7600 850
F 0 "#PWR0122" H 7600 600 50  0001 C CNN
F 1 "GND" H 7605 677 50  0000 C CNN
F 2 "" H 7600 850 50  0001 C CNN
F 3 "" H 7600 850 50  0001 C CNN
	1    7600 850 
	-1   0    0    1   
$EndComp
Text Notes 1050 5050 0    50   ~ 0
D7
Text Notes 1050 5150 0    50   ~ 0
D6
Text Notes 1050 5250 0    50   ~ 0
D5
Text Notes 1050 5350 0    50   ~ 0
D4
Text Notes 1050 5450 0    50   ~ 0
D3
Text Notes 1050 5550 0    50   ~ 0
D2
Text Notes 1050 5650 0    50   ~ 0
D1
Text Notes 1050 5750 0    50   ~ 0
D0
Text Notes 8850 1150 0    50   ~ 0
D7
Text Notes 8850 1250 0    50   ~ 0
D6
Text Notes 8850 1350 0    50   ~ 0
D5
Text Notes 8850 1450 0    50   ~ 0
D4
Text Notes 8850 1550 0    50   ~ 0
D3
Text Notes 8850 1650 0    50   ~ 0
D2
Text Notes 8850 1750 0    50   ~ 0
D1
Text Notes 8850 1850 0    50   ~ 0
D0
Text Notes 8850 4650 0    50   ~ 0
D7
Text Notes 8850 4750 0    50   ~ 0
D6
Text Notes 8850 4850 0    50   ~ 0
D5
Text Notes 8850 4950 0    50   ~ 0
D4
Text Notes 8850 5050 0    50   ~ 0
D3
Text Notes 8850 5150 0    50   ~ 0
D2
Text Notes 8850 5250 0    50   ~ 0
D1
Text Notes 8850 5350 0    50   ~ 0
D0
NoConn ~ 15400 3200
NoConn ~ 15400 3300
NoConn ~ 15400 3500
NoConn ~ 15400 3600
NoConn ~ 15400 3800
NoConn ~ 15400 3900
NoConn ~ 15400 4800
NoConn ~ 15400 4900
NoConn ~ 15400 5000
NoConn ~ 15400 5100
NoConn ~ 15400 5200
NoConn ~ 15400 5300
NoConn ~ 15400 5400
NoConn ~ 15400 5500
NoConn ~ 15400 5600
NoConn ~ 15400 5700
NoConn ~ 15400 5800
NoConn ~ 15400 6000
NoConn ~ 15400 6100
NoConn ~ 15400 6200
NoConn ~ 15400 6300
NoConn ~ 15400 6400
NoConn ~ 15400 6600
NoConn ~ 15400 6700
NoConn ~ 15400 6800
NoConn ~ 15400 6900
NoConn ~ 8100 3200
NoConn ~ 8100 3300
NoConn ~ 8100 3400
NoConn ~ 8100 3500
NoConn ~ 8100 5050
NoConn ~ 8100 5150
NoConn ~ 8100 5250
NoConn ~ 8100 5350
NoConn ~ 8100 7000
NoConn ~ 8100 6900
NoConn ~ 8100 6800
NoConn ~ 8100 6700
NoConn ~ 8100 1550
NoConn ~ 8100 1650
NoConn ~ 8100 1750
NoConn ~ 8100 1850
NoConn ~ 2050 3200
NoConn ~ 2050 3300
NoConn ~ 2050 3400
NoConn ~ 2050 3500
NoConn ~ 2050 1850
NoConn ~ 2050 1750
NoConn ~ 2050 1650
NoConn ~ 2050 1550
NoConn ~ 2050 5050
NoConn ~ 2050 5150
NoConn ~ 2050 5250
NoConn ~ 2050 5350
NoConn ~ 2050 6700
NoConn ~ 2050 6800
NoConn ~ 2050 6900
NoConn ~ 2050 7000
NoConn ~ 12900 3950
NoConn ~ 12900 4050
NoConn ~ 12900 4850
Text Notes 15725 7025 0    50   ~ 0
B
Text Notes 15725 7125 0    50   ~ 0
C
Text Notes 15725 7225 0    50   ~ 0
D
Text Notes 15725 6525 0    50   ~ 0
DEN
Text Notes 15725 5925 0    50   ~ 0
OUT
Text Notes 15725 3425 0    50   ~ 0
GND
Text Notes 15725 3725 0    50   ~ 0
+5V
$EndSCHEMATC
